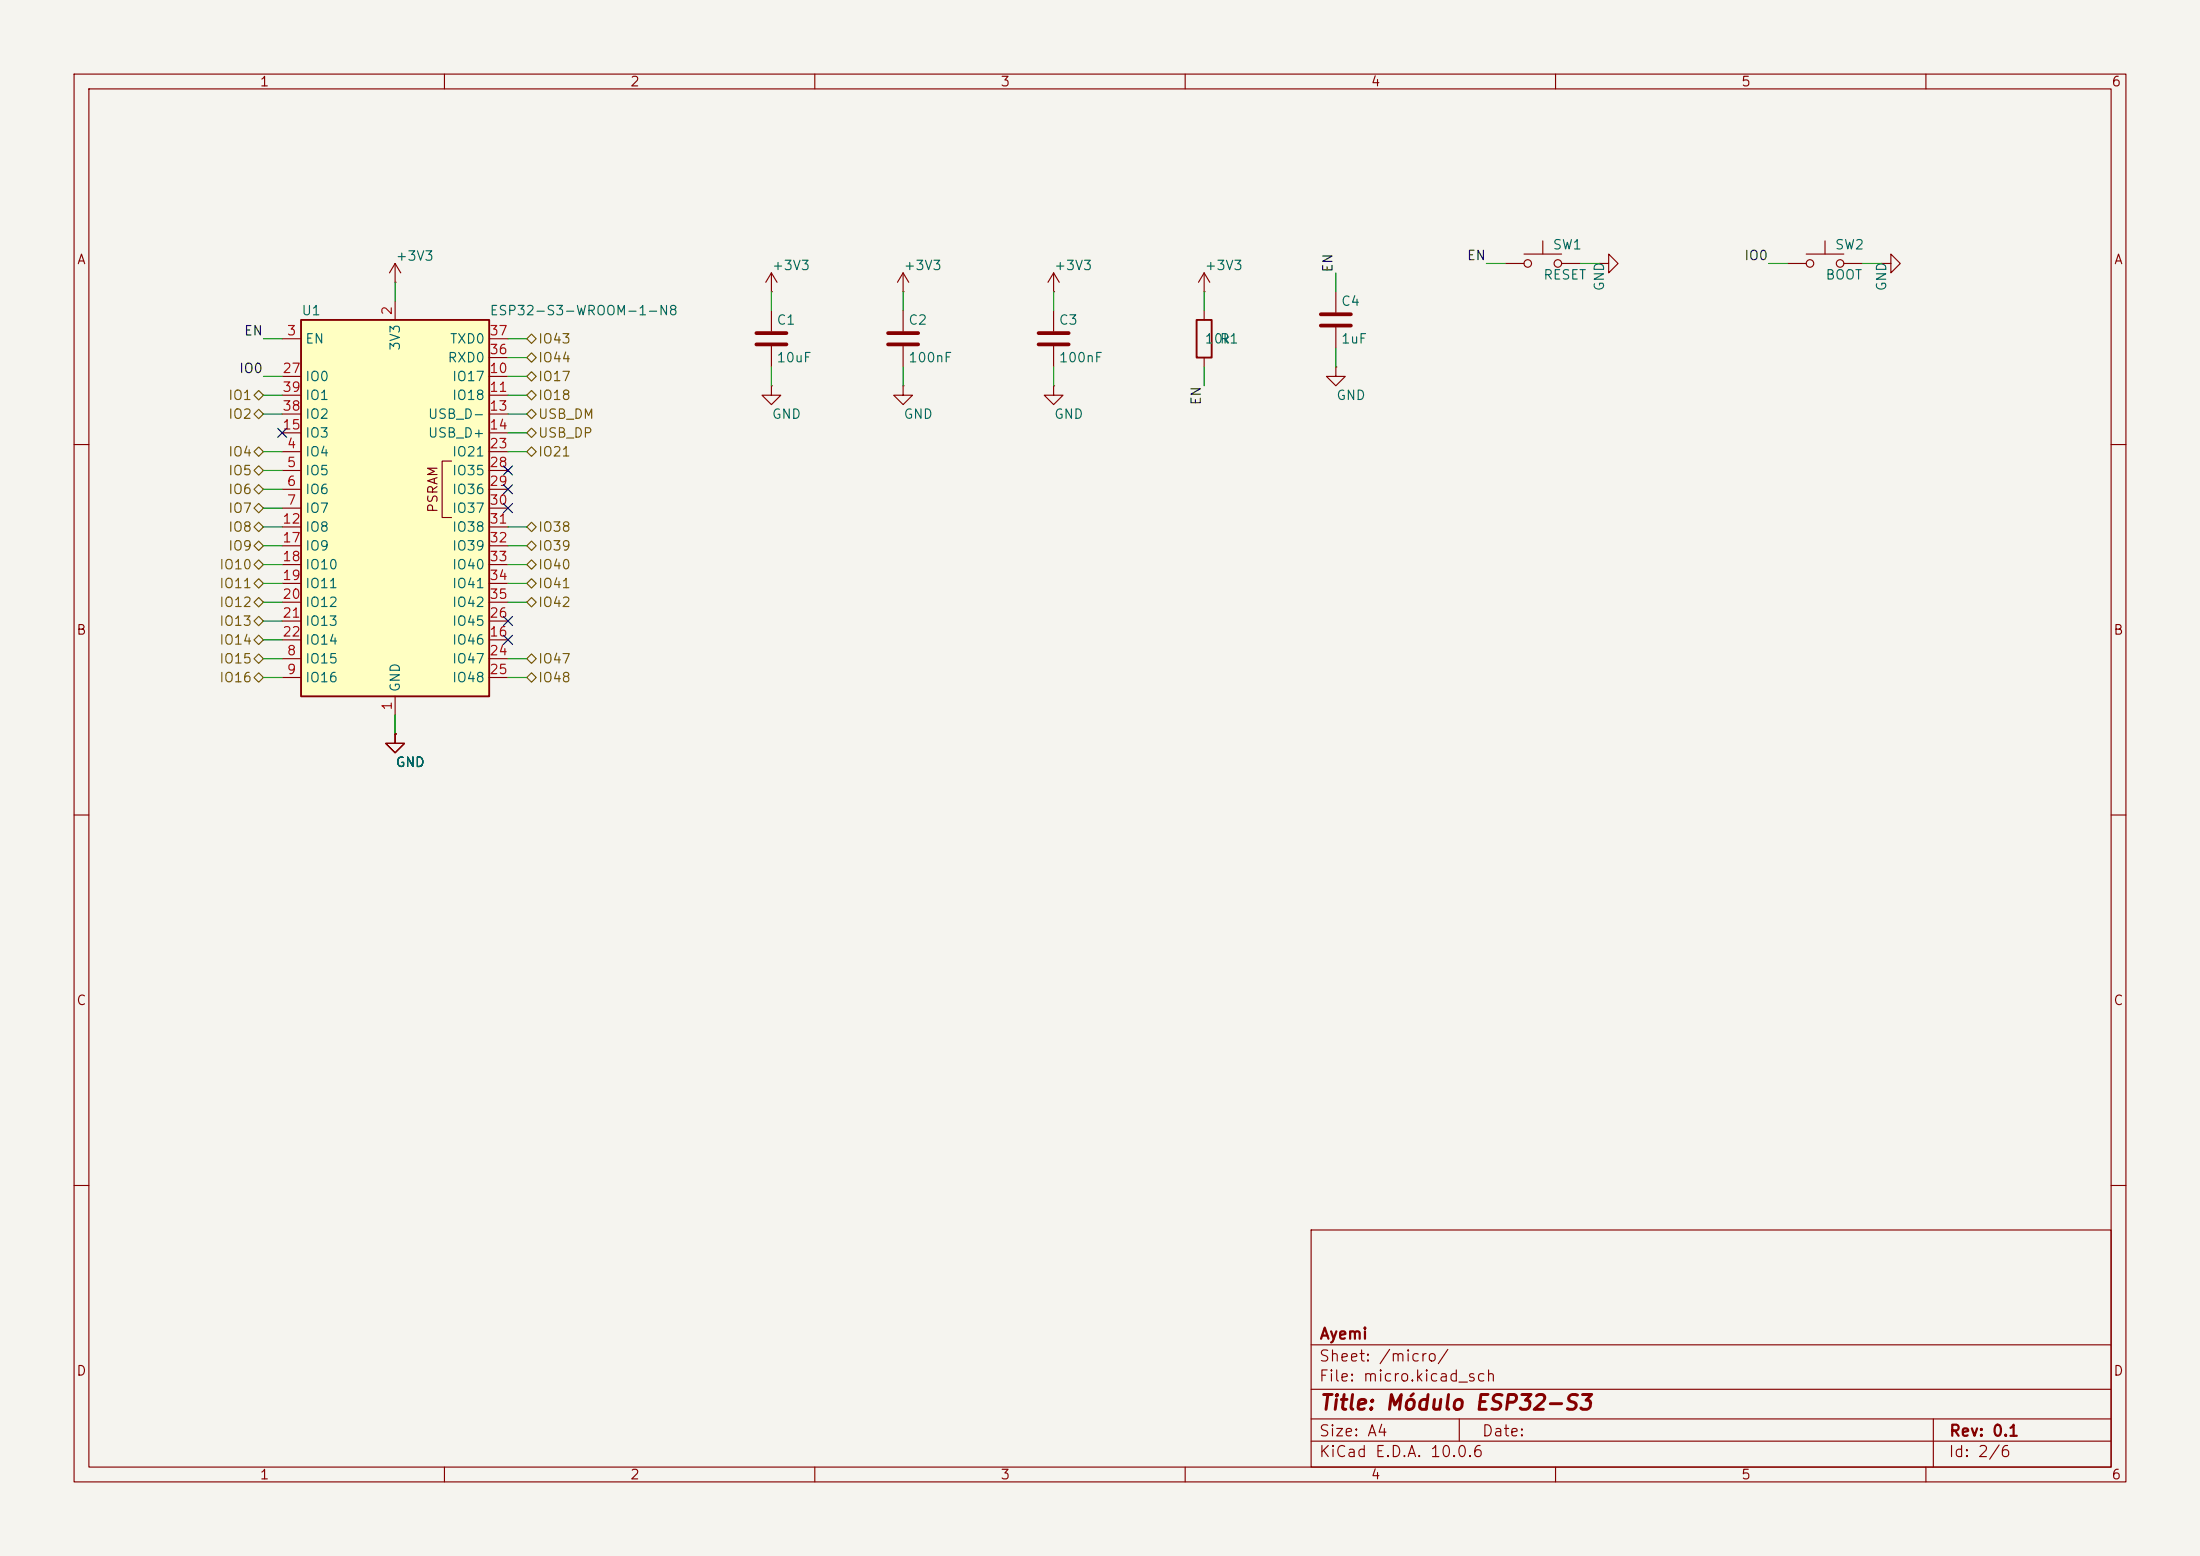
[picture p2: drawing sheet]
(kicad_sch (version 20260306) (generator "eeschema") (generator_version "10.0") (paper "A4") (title_block (title "Módulo ESP32-S3") (company "Ayemi") (rev "0.1")) (lib_symbols (symbol "Device:C" (pin_numbers (hide yes)) (pin_names (offset 0.254)) (exclude_from_sim no) (in_bom yes) (on_board yes) (in_pos_files yes) (duplicate_pin_numbers_are_jumpers no) (property "Reference" "C" (at 0.635 2.54 0) (show_name no) (do_not_autoplace no) (effects (font (size 1.27 1.27)) (justify left))) (property "Value" "C" (at 0.635 -2.54 0) (show_name no) (do_not_autoplace no) (effects (font (size 1.27 1.27)) (justify left))) (property "Footprint" "" (at 0.9652 -3.81 0) (show_name no) (do_not_autoplace no) (hide yes) (effects (font (size 1.27 1.27)))) (property "Datasheet" "" (at 0 0 0) (show_name no) (do_not_autoplace no) (hide yes) (effects (font (size 1.27 1.27)))) (property "Description" "Unpolarized capacitor" (at 0 0 0) (show_name no) (do_not_autoplace no) (hide yes) (effects (font (size 1.27 1.27)))) (property "ki_keywords" "cap capacitor" (at 0 0 0) (show_name no) (do_not_autoplace no) (hide yes) (effects (font (size 1.27 1.27)))) (property "ki_fp_filters" "C_*" (at 0 0 0) (show_name no) (do_not_autoplace no) (hide yes) (effects (font (size 1.27 1.27)))) (symbol "C_0_1" (polyline (pts (xy -2.032 0.762) (xy 2.032 0.762)) (stroke (width 0.508) (type default)) (fill (type none))) (polyline (pts (xy -2.032 -0.762) (xy 2.032 -0.762)) (stroke (width 0.508) (type default)) (fill (type none)))) (symbol "C_1_1" (pin passive line (at 0 3.81 270) (length 2.794) (name "" (effects (font (size 1.27 1.27)))) (number "1" (effects (font (size 1.27 1.27))))) (pin passive line (at 0 -3.81 90) (length 2.794) (name "" (effects (font (size 1.27 1.27)))) (number "2" (effects (font (size 1.27 1.27)))))) (embedded_fonts no)) (symbol "Device:R" (pin_numbers (hide yes)) (pin_names (offset 0)) (exclude_from_sim no) (in_bom yes) (on_board yes) (in_pos_files yes) (duplicate_pin_numbers_are_jumpers no) (property "Reference" "R" (at 2.032 0 90) (show_name no) (do_not_autoplace no) (effects (font (size 1.27 1.27)))) (property "Value" "R" (at 0 0 90) (show_name no) (do_not_autoplace no) (effects (font (size 1.27 1.27)))) (property "Footprint" "" (at -1.778 0 90) (show_name no) (do_not_autoplace no) (hide yes) (effects (font (size 1.27 1.27)))) (property "Datasheet" "" (at 0 0 0) (show_name no) (do_not_autoplace no) (hide yes) (effects (font (size 1.27 1.27)))) (property "Description" "Resistor" (at 0 0 0) (show_name no) (do_not_autoplace no) (hide yes) (effects (font (size 1.27 1.27)))) (property "ki_keywords" "R res resistor" (at 0 0 0) (show_name no) (do_not_autoplace no) (hide yes) (effects (font (size 1.27 1.27)))) (property "ki_fp_filters" "R_*" (at 0 0 0) (show_name no) (do_not_autoplace no) (hide yes) (effects (font (size 1.27 1.27)))) (symbol "R_0_1" (rectangle (start -1.016 -2.54) (end 1.016 2.54) (stroke (width 0.254) (type default)) (fill (type none)))) (symbol "R_1_1" (pin passive line (at 0 3.81 270) (length 1.27) (name "" (effects (font (size 1.27 1.27)))) (number "1" (effects (font (size 1.27 1.27))))) (pin passive line (at 0 -3.81 90) (length 1.27) (name "" (effects (font (size 1.27 1.27)))) (number "2" (effects (font (size 1.27 1.27)))))) (embedded_fonts no)) (symbol "RF_Module:ESP32-S3-WROOM-1" (exclude_from_sim no) (in_bom yes) (on_board yes) (in_pos_files yes) (duplicate_pin_numbers_are_jumpers no) (property "Reference" "U" (at -12.7 26.67 0) (show_name no) (do_not_autoplace no) (effects (font (size 1.27 1.27)))) (property "Value" "ESP32-S3-WROOM-1" (at 12.7 26.67 0) (show_name no) (do_not_autoplace no) (effects (font (size 1.27 1.27)))) (property "Footprint" "RF_Module:ESP32-S3-WROOM-1" (at 0 2.54 0) (show_name no) (do_not_autoplace no) (hide yes) (effects (font (size 1.27 1.27)))) (property "Datasheet" "https://www.espressif.com/sites/default/files/documentation/esp32-s3-wroom-1_wroom-1u_datasheet_en.pdf" (at 0 0 0) (show_name no) (do_not_autoplace no) (hide yes) (effects (font (size 1.27 1.27)))) (property "Description" "RF Module, ESP32-S3 SoC, Wi-Fi 802.11b/g/n, Bluetooth, BLE, 32-bit, 3.3V, onboard antenna, SMD" (at 0 0 0) (show_name no) (do_not_autoplace no) (hide yes) (effects (font (size 1.27 1.27)))) (property "ki_keywords" "RF Radio BT ESP ESP32-S3 Espressif onboard PCB antenna" (at 0 0 0) (show_name no) (do_not_autoplace no) (hide yes) (effects (font (size 1.27 1.27)))) (property "ki_fp_filters" "ESP32?S3?WROOM?1*" (at 0 0 0) (show_name no) (do_not_autoplace no) (hide yes) (effects (font (size 1.27 1.27)))) (symbol "ESP32-S3-WROOM-1_0_0" (rectangle (start -12.7 25.4) (end 12.7 -25.4) (stroke (width 0.254) (type default)) (fill (type background))) (text "PSRAM" (at 5.08 2.54 900) (effects (font (size 1.27 1.27))))) (symbol "ESP32-S3-WROOM-1_0_1" (polyline (pts (xy 7.62 -1.27) (xy 6.35 -1.27) (xy 6.35 6.35) (xy 7.62 6.35)) (stroke (width 0) (type default)) (fill (type none)))) (symbol "ESP32-S3-WROOM-1_1_1" (pin power_in line (at 0 -27.94 90) (length 2.54) (name "GND" (effects (font (size 1.27 1.27)))) (number "1" (effects (font (size 1.27 1.27))))) (pin power_in line (at 0 27.94 270) (length 2.54) (name "3V3" (effects (font (size 1.27 1.27)))) (number "2" (effects (font (size 1.27 1.27))))) (pin input line (at -15.24 22.86 0) (length 2.54) (name "EN" (effects (font (size 1.27 1.27)))) (number "3" (effects (font (size 1.27 1.27))))) (pin bidirectional line (at -15.24 7.62 0) (length 2.54) (name "IO4" (effects (font (size 1.27 1.27)))) (number "4" (effects (font (size 1.27 1.27))))) (pin bidirectional line (at -15.24 5.08 0) (length 2.54) (name "IO5" (effects (font (size 1.27 1.27)))) (number "5" (effects (font (size 1.27 1.27))))) (pin bidirectional line (at -15.24 2.54 0) (length 2.54) (name "IO6" (effects (font (size 1.27 1.27)))) (number "6" (effects (font (size 1.27 1.27))))) (pin bidirectional line (at -15.24 0 0) (length 2.54) (name "IO7" (effects (font (size 1.27 1.27)))) (number "7" (effects (font (size 1.27 1.27))))) (pin bidirectional line (at -15.24 -20.32 0) (length 2.54) (name "IO15" (effects (font (size 1.27 1.27)))) (number "8" (effects (font (size 1.27 1.27))))) (pin bidirectional line (at -15.24 -22.86 0) (length 2.54) (name "IO16" (effects (font (size 1.27 1.27)))) (number "9" (effects (font (size 1.27 1.27))))) (pin bidirectional line (at 15.24 17.78 180) (length 2.54) (name "IO17" (effects (font (size 1.27 1.27)))) (number "10" (effects (font (size 1.27 1.27))))) (pin bidirectional line (at 15.24 15.24 180) (length 2.54) (name "IO18" (effects (font (size 1.27 1.27)))) (number "11" (effects (font (size 1.27 1.27))))) (pin bidirectional line (at -15.24 -2.54 0) (length 2.54) (name "IO8" (effects (font (size 1.27 1.27)))) (number "12" (effects (font (size 1.27 1.27))))) (pin bidirectional line (at 15.24 12.7 180) (length 2.54) (name "USB_D-" (effects (font (size 1.27 1.27)))) (number "13" (effects (font (size 1.27 1.27)))) (alternate "IO19" bidirectional line)) (pin bidirectional line (at 15.24 10.16 180) (length 2.54) (name "USB_D+" (effects (font (size 1.27 1.27)))) (number "14" (effects (font (size 1.27 1.27)))) (alternate "IO20" bidirectional line)) (pin bidirectional line (at -15.24 10.16 0) (length 2.54) (name "IO3" (effects (font (size 1.27 1.27)))) (number "15" (effects (font (size 1.27 1.27))))) (pin bidirectional line (at 15.24 -17.78 180) (length 2.54) (name "IO46" (effects (font (size 1.27 1.27)))) (number "16" (effects (font (size 1.27 1.27))))) (pin bidirectional line (at -15.24 -5.08 0) (length 2.54) (name "IO9" (effects (font (size 1.27 1.27)))) (number "17" (effects (font (size 1.27 1.27))))) (pin bidirectional line (at -15.24 -7.62 0) (length 2.54) (name "IO10" (effects (font (size 1.27 1.27)))) (number "18" (effects (font (size 1.27 1.27))))) (pin bidirectional line (at -15.24 -10.16 0) (length 2.54) (name "IO11" (effects (font (size 1.27 1.27)))) (number "19" (effects (font (size 1.27 1.27))))) (pin bidirectional line (at -15.24 -12.7 0) (length 2.54) (name "IO12" (effects (font (size 1.27 1.27)))) (number "20" (effects (font (size 1.27 1.27))))) (pin bidirectional line (at -15.24 -15.24 0) (length 2.54) (name "IO13" (effects (font (size 1.27 1.27)))) (number "21" (effects (font (size 1.27 1.27))))) (pin bidirectional line (at -15.24 -17.78 0) (length 2.54) (name "IO14" (effects (font (size 1.27 1.27)))) (number "22" (effects (font (size 1.27 1.27))))) (pin bidirectional line (at 15.24 7.62 180) (length 2.54) (name "IO21" (effects (font (size 1.27 1.27)))) (number "23" (effects (font (size 1.27 1.27))))) (pin bidirectional line (at 15.24 -20.32 180) (length 2.54) (name "IO47" (effects (font (size 1.27 1.27)))) (number "24" (effects (font (size 1.27 1.27))))) (pin bidirectional line (at 15.24 -22.86 180) (length 2.54) (name "IO48" (effects (font (size 1.27 1.27)))) (number "25" (effects (font (size 1.27 1.27))))) (pin bidirectional line (at 15.24 -15.24 180) (length 2.54) (name "IO45" (effects (font (size 1.27 1.27)))) (number "26" (effects (font (size 1.27 1.27))))) (pin bidirectional line (at -15.24 17.78 0) (length 2.54) (name "IO0" (effects (font (size 1.27 1.27)))) (number "27" (effects (font (size 1.27 1.27))))) (pin bidirectional line (at 15.24 5.08 180) (length 2.54) (name "IO35" (effects (font (size 1.27 1.27)))) (number "28" (effects (font (size 1.27 1.27))))) (pin bidirectional line (at 15.24 2.54 180) (length 2.54) (name "IO36" (effects (font (size 1.27 1.27)))) (number "29" (effects (font (size 1.27 1.27))))) (pin bidirectional line (at 15.24 0 180) (length 2.54) (name "IO37" (effects (font (size 1.27 1.27)))) (number "30" (effects (font (size 1.27 1.27))))) (pin bidirectional line (at 15.24 -2.54 180) (length 2.54) (name "IO38" (effects (font (size 1.27 1.27)))) (number "31" (effects (font (size 1.27 1.27))))) (pin bidirectional line (at 15.24 -5.08 180) (length 2.54) (name "IO39" (effects (font (size 1.27 1.27)))) (number "32" (effects (font (size 1.27 1.27))))) (pin bidirectional line (at 15.24 -7.62 180) (length 2.54) (name "IO40" (effects (font (size 1.27 1.27)))) (number "33" (effects (font (size 1.27 1.27))))) (pin bidirectional line (at 15.24 -10.16 180) (length 2.54) (name "IO41" (effects (font (size 1.27 1.27)))) (number "34" (effects (font (size 1.27 1.27))))) (pin bidirectional line (at 15.24 -12.7 180) (length 2.54) (name "IO42" (effects (font (size 1.27 1.27)))) (number "35" (effects (font (size 1.27 1.27))))) (pin bidirectional line (at 15.24 20.32 180) (length 2.54) (name "RXD0" (effects (font (size 1.27 1.27)))) (number "36" (effects (font (size 1.27 1.27))))) (pin bidirectional line (at 15.24 22.86 180) (length 2.54) (name "TXD0" (effects (font (size 1.27 1.27)))) (number "37" (effects (font (size 1.27 1.27))))) (pin bidirectional line (at -15.24 12.7 0) (length 2.54) (name "IO2" (effects (font (size 1.27 1.27)))) (number "38" (effects (font (size 1.27 1.27))))) (pin bidirectional line (at -15.24 15.24 0) (length 2.54) (name "IO1" (effects (font (size 1.27 1.27)))) (number "39" (effects (font (size 1.27 1.27))))) (pin passive line (at 0 -27.94 90) (length 2.54) (hide yes) (name "GND" (effects (font (size 1.27 1.27)))) (number "40" (effects (font (size 1.27 1.27))))) (pin passive line (at 0 -27.94 90) (length 2.54) (hide yes) (name "GND" (effects (font (size 1.27 1.27)))) (number "41" (effects (font (size 1.27 1.27)))))) (embedded_fonts no)) (symbol "Switch:SW_Push" (pin_numbers (hide yes)) (pin_names (offset 1.016) (hide yes)) (exclude_from_sim no) (in_bom yes) (on_board yes) (in_pos_files yes) (duplicate_pin_numbers_are_jumpers no) (property "Reference" "SW" (at 1.27 2.54 0) (show_name no) (do_not_autoplace no) (effects (font (size 1.27 1.27)) (justify left))) (property "Value" "SW_Push" (at 0 -1.524 0) (show_name no) (do_not_autoplace no) (effects (font (size 1.27 1.27)))) (property "Footprint" "" (at 0 5.08 0) (show_name no) (do_not_autoplace no) (hide yes) (effects (font (size 1.27 1.27)))) (property "Datasheet" "" (at 0 5.08 0) (show_name no) (do_not_autoplace no) (hide yes) (effects (font (size 1.27 1.27)))) (property "Description" "Push button switch, generic, two pins" (at 0 0 0) (show_name no) (do_not_autoplace no) (hide yes) (effects (font (size 1.27 1.27)))) (property "ki_keywords" "switch normally-open pushbutton push-button" (at 0 0 0) (show_name no) (do_not_autoplace no) (hide yes) (effects (font (size 1.27 1.27)))) (symbol "SW_Push_0_1" (circle (center -2.032 0) (radius 0.508) (stroke (width 0) (type default)) (fill (type none))) (polyline (pts (xy 0 1.27) (xy 0 3.048)) (stroke (width 0) (type default)) (fill (type none))) (circle (center 2.032 0) (radius 0.508) (stroke (width 0) (type default)) (fill (type none))) (polyline (pts (xy 2.54 1.27) (xy -2.54 1.27)) (stroke (width 0) (type default)) (fill (type none))) (pin passive line (at -5.08 0 0) (length 2.54) (name "1" (effects (font (size 1.27 1.27)))) (number "1" (effects (font (size 1.27 1.27))))) (pin passive line (at 5.08 0 180) (length 2.54) (name "2" (effects (font (size 1.27 1.27)))) (number "2" (effects (font (size 1.27 1.27)))))) (embedded_fonts no)) (symbol "power:+3V3" (power global) (pin_numbers (hide yes)) (pin_names (offset 0) (hide yes)) (exclude_from_sim no) (in_bom yes) (on_board yes) (in_pos_files yes) (duplicate_pin_numbers_are_jumpers no) (property "Reference" "#PWR" (at 0 -3.81 0) (show_name no) (do_not_autoplace no) (hide yes) (effects (font (size 1.27 1.27)))) (property "Value" "+3V3" (at 0 3.556 0) (show_name no) (do_not_autoplace no) (effects (font (size 1.27 1.27)))) (property "Footprint" "" (at 0 0 0) (show_name no) (do_not_autoplace no) (hide yes) (effects (font (size 1.27 1.27)))) (property "Datasheet" "" (at 0 0 0) (show_name no) (do_not_autoplace no) (hide yes) (effects (font (size 1.27 1.27)))) (property "Description" "Power symbol creates a global label with name \"+3V3\"" (at 0 0 0) (show_name no) (do_not_autoplace no) (hide yes) (effects (font (size 1.27 1.27)))) (property "ki_keywords" "global power" (at 0 0 0) (show_name no) (do_not_autoplace no) (hide yes) (effects (font (size 1.27 1.27)))) (symbol "+3V3_0_1" (polyline (pts (xy -0.762 1.27) (xy 0 2.54)) (stroke (width 0) (type default)) (fill (type none))) (polyline (pts (xy 0 2.54) (xy 0.762 1.27)) (stroke (width 0) (type default)) (fill (type none))) (polyline (pts (xy 0 0) (xy 0 2.54)) (stroke (width 0) (type default)) (fill (type none)))) (symbol "+3V3_1_1" (pin power_in line (at 0 0 90) (length 0) (name "" (effects (font (size 1.27 1.27)))) (number "1" (effects (font (size 1.27 1.27)))))) (embedded_fonts no)) (symbol "power:GND" (power global) (pin_numbers (hide yes)) (pin_names (offset 0) (hide yes)) (exclude_from_sim no) (in_bom yes) (on_board yes) (in_pos_files yes) (duplicate_pin_numbers_are_jumpers no) (property "Reference" "#PWR" (at 0 -6.35 0) (show_name no) (do_not_autoplace no) (hide yes) (effects (font (size 1.27 1.27)))) (property "Value" "GND" (at 0 -3.81 0) (show_name no) (do_not_autoplace no) (effects (font (size 1.27 1.27)))) (property "Footprint" "" (at 0 0 0) (show_name no) (do_not_autoplace no) (hide yes) (effects (font (size 1.27 1.27)))) (property "Datasheet" "" (at 0 0 0) (show_name no) (do_not_autoplace no) (hide yes) (effects (font (size 1.27 1.27)))) (property "Description" "Power symbol creates a global label with name \"GND\" , ground" (at 0 0 0) (show_name no) (do_not_autoplace no) (hide yes) (effects (font (size 1.27 1.27)))) (property "ki_keywords" "global power" (at 0 0 0) (show_name no) (do_not_autoplace no) (hide yes) (effects (font (size 1.27 1.27)))) (symbol "GND_0_1" (polyline (pts (xy 0 0) (xy 0 -1.27) (xy 1.27 -1.27) (xy 0 -2.54) (xy -1.27 -1.27) (xy 0 -1.27)) (stroke (width 0) (type default)) (fill (type none)))) (symbol "GND_1_1" (pin power_in line (at 0 0 270) (length 0) (name "" (effects (font (size 1.27 1.27)))) (number "1" (effects (font (size 1.27 1.27)))))) (embedded_fonts no))) (symbol (lib_id "RF_Module:ESP32-S3-WROOM-1") (at 53.34 68.58 0) (unit 1) (exclude_from_sim no) (in_bom yes) (on_board yes) (dnp no) (property "Reference" "U1" (at 40.64 41.91 0) (effects (font (size 1.27 1.27)) (justify left))) (property "Value" "ESP32-S3-WROOM-1-N8" (at 66.04 41.91 0) (effects (font (size 1.27 1.27)) (justify left))) (property "Footprint" "ayemi:ESP32-S3-WROOM-1_ayemi" (at 53.34 68.58 0) (effects (font (size 1.27 1.27)) (hide yes))) (property "Datasheet" "https://www.lcsc.com/product-detail/C2913198.html" (at 53.34 68.58 0) (effects (font (size 1.27 1.27)) (hide yes))) (property "LCSC" "C2913198" (at 53.34 68.58 0) (effects (font (size 1.27 1.27)) (hide yes))) (property "Clase" "Extended" (at 53.34 68.58 0) (effects (font (size 1.27 1.27)) (hide yes))) (property "Alternativa" "C2913197" (at 53.34 68.58 0) (effects (font (size 1.27 1.27)) (hide yes))) (property "Justificacion" "Módulo ESP32-S3: ninguno es Basic." (at 53.34 68.58 0) (effects (font (size 1.27 1.27)) (hide yes))) (property "Nota" "Pines 15, 16 y 26 (IO3, IO46, IO45: arranque) y 28 a 30 (IO35 a IO37: PSRAM octal de las variantes R8) sin conexión. Antena de PCB: zona sin cobre." (at 53.34 68.58 0) (effects (font (size 1.27 1.27)) (hide yes))) (pin "1") (pin "2") (pin "3") (pin "4") (pin "5") (pin "6") (pin "7") (pin "8") (pin "9") (pin "10") (pin "11") (pin "12") (pin "13") (pin "14") (pin "15") (pin "16") (pin "17") (pin "18") (pin "19") (pin "20") (pin "21") (pin "22") (pin "23") (pin "24") (pin "25") (pin "26") (pin "27") (pin "28") (pin "29") (pin "30") (pin "31") (pin "32") (pin "33") (pin "34") (pin "35") (pin "36") (pin "37") (pin "38") (pin "39") (pin "40") (pin "41")) (wire (pts (xy 53.34 96.52) (xy 53.34 99.06)) (stroke (width 0) (type default))) (symbol (lib_id "power:GND") (at 53.34 99.06 0) (unit 1) (exclude_from_sim no) (in_bom no) (on_board yes) (dnp no) (property "Reference" "#PWR001" (at 53.34 105.41 0) (effects (font (size 1.27 1.27)) (justify left) (hide yes))) (property "Value" "GND" (at 53.34 102.87 0) (effects (font (size 1.27 1.27)) (justify left))) (pin "1")) (wire (pts (xy 53.34 40.64) (xy 53.34 38.1)) (stroke (width 0) (type default))) (symbol (lib_id "power:+3V3") (at 53.34 38.1 0) (unit 1) (exclude_from_sim no) (in_bom no) (on_board yes) (dnp no) (property "Reference" "#PWR002" (at 53.34 41.91 0) (effects (font (size 1.27 1.27)) (justify left) (hide yes))) (property "Value" "+3V3" (at 53.34 34.544 0) (effects (font (size 1.27 1.27)) (justify left))) (pin "1")) (wire (pts (xy 38.1 45.72) (xy 35.56 45.72)) (stroke (width 0) (type default))) (label "EN" (at 35.56 45.72 180) (effects (font (size 1.27 1.27)) (justify right bottom))) (wire (pts (xy 38.1 60.96) (xy 35.56 60.96)) (stroke (width 0) (type default))) (hierarchical_label "IO4" (shape bidirectional) (at 35.56 60.96 180) (effects (font (size 1.27 1.27)) (justify right))) (wire (pts (xy 38.1 63.5) (xy 35.56 63.5)) (stroke (width 0) (type default))) (hierarchical_label "IO5" (shape bidirectional) (at 35.56 63.5 180) (effects (font (size 1.27 1.27)) (justify right))) (wire (pts (xy 38.1 66.04) (xy 35.56 66.04)) (stroke (width 0) (type default))) (hierarchical_label "IO6" (shape bidirectional) (at 35.56 66.04 180) (effects (font (size 1.27 1.27)) (justify right))) (wire (pts (xy 38.1 68.58) (xy 35.56 68.58)) (stroke (width 0) (type default))) (hierarchical_label "IO7" (shape bidirectional) (at 35.56 68.58 180) (effects (font (size 1.27 1.27)) (justify right))) (wire (pts (xy 38.1 88.9) (xy 35.56 88.9)) (stroke (width 0) (type default))) (hierarchical_label "IO15" (shape bidirectional) (at 35.56 88.9 180) (effects (font (size 1.27 1.27)) (justify right))) (wire (pts (xy 38.1 91.44) (xy 35.56 91.44)) (stroke (width 0) (type default))) (hierarchical_label "IO16" (shape bidirectional) (at 35.56 91.44 180) (effects (font (size 1.27 1.27)) (justify right))) (wire (pts (xy 68.58 50.8) (xy 71.12 50.8)) (stroke (width 0) (type default))) (hierarchical_label "IO17" (shape bidirectional) (at 71.12 50.8 0) (effects (font (size 1.27 1.27)) (justify left))) (wire (pts (xy 68.58 53.34) (xy 71.12 53.34)) (stroke (width 0) (type default))) (hierarchical_label "IO18" (shape bidirectional) (at 71.12 53.34 0) (effects (font (size 1.27 1.27)) (justify left))) (wire (pts (xy 38.1 71.12) (xy 35.56 71.12)) (stroke (width 0) (type default))) (hierarchical_label "IO8" (shape bidirectional) (at 35.56 71.12 180) (effects (font (size 1.27 1.27)) (justify right))) (wire (pts (xy 68.58 55.88) (xy 71.12 55.88)) (stroke (width 0) (type default))) (hierarchical_label "USB_DM" (shape bidirectional) (at 71.12 55.88 0) (effects (font (size 1.27 1.27)) (justify left))) (wire (pts (xy 68.58 58.42) (xy 71.12 58.42)) (stroke (width 0) (type default))) (hierarchical_label "USB_DP" (shape bidirectional) (at 71.12 58.42 0) (effects (font (size 1.27 1.27)) (justify left))) (no_connect (at 38.1 58.42)) (no_connect (at 68.58 86.36)) (wire (pts (xy 38.1 73.66) (xy 35.56 73.66)) (stroke (width 0) (type default))) (hierarchical_label "IO9" (shape bidirectional) (at 35.56 73.66 180) (effects (font (size 1.27 1.27)) (justify right))) (wire (pts (xy 38.1 76.2) (xy 35.56 76.2)) (stroke (width 0) (type default))) (hierarchical_label "IO10" (shape bidirectional) (at 35.56 76.2 180) (effects (font (size 1.27 1.27)) (justify right))) (wire (pts (xy 38.1 78.74) (xy 35.56 78.74)) (stroke (width 0) (type default))) (hierarchical_label "IO11" (shape bidirectional) (at 35.56 78.74 180) (effects (font (size 1.27 1.27)) (justify right))) (wire (pts (xy 38.1 81.28) (xy 35.56 81.28)) (stroke (width 0) (type default))) (hierarchical_label "IO12" (shape bidirectional) (at 35.56 81.28 180) (effects (font (size 1.27 1.27)) (justify right))) (wire (pts (xy 38.1 83.82) (xy 35.56 83.82)) (stroke (width 0) (type default))) (hierarchical_label "IO13" (shape bidirectional) (at 35.56 83.82 180) (effects (font (size 1.27 1.27)) (justify right))) (wire (pts (xy 38.1 86.36) (xy 35.56 86.36)) (stroke (width 0) (type default))) (hierarchical_label "IO14" (shape bidirectional) (at 35.56 86.36 180) (effects (font (size 1.27 1.27)) (justify right))) (wire (pts (xy 68.58 60.96) (xy 71.12 60.96)) (stroke (width 0) (type default))) (hierarchical_label "IO21" (shape bidirectional) (at 71.12 60.96 0) (effects (font (size 1.27 1.27)) (justify left))) (wire (pts (xy 68.58 88.9) (xy 71.12 88.9)) (stroke (width 0) (type default))) (hierarchical_label "IO47" (shape bidirectional) (at 71.12 88.9 0) (effects (font (size 1.27 1.27)) (justify left))) (wire (pts (xy 68.58 91.44) (xy 71.12 91.44)) (stroke (width 0) (type default))) (hierarchical_label "IO48" (shape bidirectional) (at 71.12 91.44 0) (effects (font (size 1.27 1.27)) (justify left))) (no_connect (at 68.58 83.82)) (wire (pts (xy 38.1 50.8) (xy 35.56 50.8)) (stroke (width 0) (type default))) (label "IO0" (at 35.56 50.8 180) (effects (font (size 1.27 1.27)) (justify right bottom))) (no_connect (at 68.58 63.5)) (no_connect (at 68.58 66.04)) (no_connect (at 68.58 68.58)) (wire (pts (xy 68.58 71.12) (xy 71.12 71.12)) (stroke (width 0) (type default))) (hierarchical_label "IO38" (shape bidirectional) (at 71.12 71.12 0) (effects (font (size 1.27 1.27)) (justify left))) (wire (pts (xy 68.58 73.66) (xy 71.12 73.66)) (stroke (width 0) (type default))) (hierarchical_label "IO39" (shape bidirectional) (at 71.12 73.66 0) (effects (font (size 1.27 1.27)) (justify left))) (wire (pts (xy 68.58 76.2) (xy 71.12 76.2)) (stroke (width 0) (type default))) (hierarchical_label "IO40" (shape bidirectional) (at 71.12 76.2 0) (effects (font (size 1.27 1.27)) (justify left))) (wire (pts (xy 68.58 78.74) (xy 71.12 78.74)) (stroke (width 0) (type default))) (hierarchical_label "IO41" (shape bidirectional) (at 71.12 78.74 0) (effects (font (size 1.27 1.27)) (justify left))) (wire (pts (xy 68.58 81.28) (xy 71.12 81.28)) (stroke (width 0) (type default))) (hierarchical_label "IO42" (shape bidirectional) (at 71.12 81.28 0) (effects (font (size 1.27 1.27)) (justify left))) (wire (pts (xy 68.58 48.26) (xy 71.12 48.26)) (stroke (width 0) (type default))) (hierarchical_label "IO44" (shape bidirectional) (at 71.12 48.26 0) (effects (font (size 1.27 1.27)) (justify left))) (wire (pts (xy 68.58 45.72) (xy 71.12 45.72)) (stroke (width 0) (type default))) (hierarchical_label "IO43" (shape bidirectional) (at 71.12 45.72 0) (effects (font (size 1.27 1.27)) (justify left))) (wire (pts (xy 38.1 55.88) (xy 35.56 55.88)) (stroke (width 0) (type default))) (hierarchical_label "IO2" (shape bidirectional) (at 35.56 55.88 180) (effects (font (size 1.27 1.27)) (justify right))) (wire (pts (xy 38.1 53.34) (xy 35.56 53.34)) (stroke (width 0) (type default))) (hierarchical_label "IO1" (shape bidirectional) (at 35.56 53.34 180) (effects (font (size 1.27 1.27)) (justify right))) (wire (pts (xy 53.34 96.52) (xy 53.34 99.06)) (stroke (width 0) (type default))) (symbol (lib_id "power:GND") (at 53.34 99.06 0) (unit 1) (exclude_from_sim no) (in_bom no) (on_board yes) (dnp no) (property "Reference" "#PWR003" (at 53.34 105.41 0) (effects (font (size 1.27 1.27)) (justify left) (hide yes))) (property "Value" "GND" (at 53.34 102.87 0) (effects (font (size 1.27 1.27)) (justify left))) (pin "1")) (wire (pts (xy 53.34 96.52) (xy 53.34 99.06)) (stroke (width 0) (type default))) (symbol (lib_id "power:GND") (at 53.34 99.06 0) (unit 1) (exclude_from_sim no) (in_bom no) (on_board yes) (dnp no) (property "Reference" "#PWR004" (at 53.34 105.41 0) (effects (font (size 1.27 1.27)) (justify left) (hide yes))) (property "Value" "GND" (at 53.34 102.87 0) (effects (font (size 1.27 1.27)) (justify left))) (pin "1")) (symbol (lib_id "Device:C") (at 104.14 45.72 0) (unit 1) (exclude_from_sim no) (in_bom yes) (on_board yes) (dnp no) (property "Reference" "C1" (at 104.775 43.18 0) (effects (font (size 1.27 1.27)) (justify left))) (property "Value" "10uF" (at 104.775 48.26 0) (effects (font (size 1.27 1.27)) (justify left))) (property "Footprint" "Capacitor_SMD:C_0603_1608Metric" (at 104.14 45.72 0) (effects (font (size 1.27 1.27)) (hide yes))) (property "Datasheet" "https://www.lcsc.com/product-detail/C19702.html" (at 104.14 45.72 0) (effects (font (size 1.27 1.27)) (hide yes))) (property "LCSC" "C19702" (at 104.14 45.72 0) (effects (font (size 1.27 1.27)) (hide yes))) (property "Clase" "Basic" (at 104.14 45.72 0) (effects (font (size 1.27 1.27)) (hide yes))) (property "Alternativa" "C380314" (at 104.14 45.72 0) (effects (font (size 1.27 1.27)) (hide yes))) (property "Nota" "Bulk junto al módulo." (at 104.14 45.72 0) (effects (font (size 1.27 1.27)) (hide yes))) (pin "1") (pin "2")) (wire (pts (xy 104.14 41.91) (xy 104.14 39.37)) (stroke (width 0) (type default))) (symbol (lib_id "power:+3V3") (at 104.14 39.37 0) (unit 1) (exclude_from_sim no) (in_bom no) (on_board yes) (dnp no) (property "Reference" "#PWR005" (at 104.14 43.18 0) (effects (font (size 1.27 1.27)) (justify left) (hide yes))) (property "Value" "+3V3" (at 104.14 35.814 0) (effects (font (size 1.27 1.27)) (justify left))) (pin "1")) (wire (pts (xy 104.14 49.53) (xy 104.14 52.07)) (stroke (width 0) (type default))) (symbol (lib_id "power:GND") (at 104.14 52.07 0) (unit 1) (exclude_from_sim no) (in_bom no) (on_board yes) (dnp no) (property "Reference" "#PWR006" (at 104.14 58.42 0) (effects (font (size 1.27 1.27)) (justify left) (hide yes))) (property "Value" "GND" (at 104.14 55.88 0) (effects (font (size 1.27 1.27)) (justify left))) (pin "1")) (symbol (lib_id "Device:C") (at 121.92 45.72 0) (unit 1) (exclude_from_sim no) (in_bom yes) (on_board yes) (dnp no) (property "Reference" "C2" (at 122.555 43.18 0) (effects (font (size 1.27 1.27)) (justify left))) (property "Value" "100nF" (at 122.555 48.26 0) (effects (font (size 1.27 1.27)) (justify left))) (property "Footprint" "Capacitor_SMD:C_0603_1608Metric" (at 121.92 45.72 0) (effects (font (size 1.27 1.27)) (hide yes))) (property "Datasheet" "https://www.lcsc.com/product-detail/C14663.html" (at 121.92 45.72 0) (effects (font (size 1.27 1.27)) (hide yes))) (property "LCSC" "C14663" (at 121.92 45.72 0) (effects (font (size 1.27 1.27)) (hide yes))) (property "Clase" "Basic" (at 121.92 45.72 0) (effects (font (size 1.27 1.27)) (hide yes))) (property "Alternativa" "C91183" (at 121.92 45.72 0) (effects (font (size 1.27 1.27)) (hide yes))) (property "Nota" "Desacoplo junto al pin 2." (at 121.92 45.72 0) (effects (font (size 1.27 1.27)) (hide yes))) (pin "1") (pin "2")) (wire (pts (xy 121.92 41.91) (xy 121.92 39.37)) (stroke (width 0) (type default))) (symbol (lib_id "power:+3V3") (at 121.92 39.37 0) (unit 1) (exclude_from_sim no) (in_bom no) (on_board yes) (dnp no) (property "Reference" "#PWR007" (at 121.92 43.18 0) (effects (font (size 1.27 1.27)) (justify left) (hide yes))) (property "Value" "+3V3" (at 121.92 35.814 0) (effects (font (size 1.27 1.27)) (justify left))) (pin "1")) (wire (pts (xy 121.92 49.53) (xy 121.92 52.07)) (stroke (width 0) (type default))) (symbol (lib_id "power:GND") (at 121.92 52.07 0) (unit 1) (exclude_from_sim no) (in_bom no) (on_board yes) (dnp no) (property "Reference" "#PWR008" (at 121.92 58.42 0) (effects (font (size 1.27 1.27)) (justify left) (hide yes))) (property "Value" "GND" (at 121.92 55.88 0) (effects (font (size 1.27 1.27)) (justify left))) (pin "1")) (symbol (lib_id "Device:C") (at 142.24 45.72 0) (unit 1) (exclude_from_sim no) (in_bom yes) (on_board yes) (dnp no) (property "Reference" "C3" (at 142.875 43.18 0) (effects (font (size 1.27 1.27)) (justify left))) (property "Value" "100nF" (at 142.875 48.26 0) (effects (font (size 1.27 1.27)) (justify left))) (property "Footprint" "Capacitor_SMD:C_0603_1608Metric" (at 142.24 45.72 0) (effects (font (size 1.27 1.27)) (hide yes))) (property "Datasheet" "https://www.lcsc.com/product-detail/C14663.html" (at 142.24 45.72 0) (effects (font (size 1.27 1.27)) (hide yes))) (property "LCSC" "C14663" (at 142.24 45.72 0) (effects (font (size 1.27 1.27)) (hide yes))) (property "Clase" "Basic" (at 142.24 45.72 0) (effects (font (size 1.27 1.27)) (hide yes))) (property "Alternativa" "C91183" (at 142.24 45.72 0) (effects (font (size 1.27 1.27)) (hide yes))) (property "Nota" "Desacoplo adicional junto al módulo." (at 142.24 45.72 0) (effects (font (size 1.27 1.27)) (hide yes))) (pin "1") (pin "2")) (wire (pts (xy 142.24 41.91) (xy 142.24 39.37)) (stroke (width 0) (type default))) (symbol (lib_id "power:+3V3") (at 142.24 39.37 0) (unit 1) (exclude_from_sim no) (in_bom no) (on_board yes) (dnp no) (property "Reference" "#PWR009" (at 142.24 43.18 0) (effects (font (size 1.27 1.27)) (justify left) (hide yes))) (property "Value" "+3V3" (at 142.24 35.814 0) (effects (font (size 1.27 1.27)) (justify left))) (pin "1")) (wire (pts (xy 142.24 49.53) (xy 142.24 52.07)) (stroke (width 0) (type default))) (symbol (lib_id "power:GND") (at 142.24 52.07 0) (unit 1) (exclude_from_sim no) (in_bom no) (on_board yes) (dnp no) (property "Reference" "#PWR010" (at 142.24 58.42 0) (effects (font (size 1.27 1.27)) (justify left) (hide yes))) (property "Value" "GND" (at 142.24 55.88 0) (effects (font (size 1.27 1.27)) (justify left))) (pin "1")) (symbol (lib_id "Device:R") (at 162.56 45.72 0) (unit 1) (exclude_from_sim no) (in_bom yes) (on_board yes) (dnp no) (property "Reference" "R1" (at 164.592 45.72 0) (effects (font (size 1.27 1.27)) (justify left))) (property "Value" "10k" (at 162.56 45.72 0) (effects (font (size 1.27 1.27)) (justify left))) (property "Footprint" "Resistor_SMD:R_0603_1608Metric" (at 162.56 45.72 0) (effects (font (size 1.27 1.27)) (hide yes))) (property "Datasheet" "https://www.lcsc.com/product-detail/C25804.html" (at 162.56 45.72 0) (effects (font (size 1.27 1.27)) (hide yes))) (property "LCSC" "C25804" (at 162.56 45.72 0) (effects (font (size 1.27 1.27)) (hide yes))) (property "Clase" "Basic" (at 162.56 45.72 0) (effects (font (size 1.27 1.27)) (hide yes))) (property "Alternativa" "C98220" (at 162.56 45.72 0) (effects (font (size 1.27 1.27)) (hide yes))) (property "Nota" "Pull-up de EN; con C4 forma el RC de arranque: 10 kΩ x 1 uF = 10 ms." (at 162.56 45.72 0) (effects (font (size 1.27 1.27)) (hide yes))) (pin "1") (pin "2")) (wire (pts (xy 162.56 41.91) (xy 162.56 39.37)) (stroke (width 0) (type default))) (symbol (lib_id "power:+3V3") (at 162.56 39.37 0) (unit 1) (exclude_from_sim no) (in_bom no) (on_board yes) (dnp no) (property "Reference" "#PWR011" (at 162.56 43.18 0) (effects (font (size 1.27 1.27)) (justify left) (hide yes))) (property "Value" "+3V3" (at 162.56 35.814 0) (effects (font (size 1.27 1.27)) (justify left))) (pin "1")) (wire (pts (xy 162.56 49.53) (xy 162.56 52.07)) (stroke (width 0) (type default))) (label "EN" (at 162.56 52.07 270) (effects (font (size 1.27 1.27)) (justify right bottom))) (symbol (lib_id "Device:C") (at 180.34 43.18 0) (unit 1) (exclude_from_sim no) (in_bom yes) (on_board yes) (dnp no) (property "Reference" "C4" (at 180.975 40.64 0) (effects (font (size 1.27 1.27)) (justify left))) (property "Value" "1uF" (at 180.975 45.72 0) (effects (font (size 1.27 1.27)) (justify left))) (property "Footprint" "Capacitor_SMD:C_0603_1608Metric" (at 180.34 43.18 0) (effects (font (size 1.27 1.27)) (hide yes))) (property "Datasheet" "https://www.lcsc.com/product-detail/C15849.html" (at 180.34 43.18 0) (effects (font (size 1.27 1.27)) (hide yes))) (property "LCSC" "C15849" (at 180.34 43.18 0) (effects (font (size 1.27 1.27)) (hide yes))) (property "Clase" "Basic" (at 180.34 43.18 0) (effects (font (size 1.27 1.27)) (hide yes))) (property "Alternativa" "C106214" (at 180.34 43.18 0) (effects (font (size 1.27 1.27)) (hide yes))) (pin "1") (pin "2")) (wire (pts (xy 180.34 39.37) (xy 180.34 36.83)) (stroke (width 0) (type default))) (label "EN" (at 180.34 36.83 90) (effects (font (size 1.27 1.27)) (justify left bottom))) (wire (pts (xy 180.34 46.99) (xy 180.34 49.53)) (stroke (width 0) (type default))) (symbol (lib_id "power:GND") (at 180.34 49.53 0) (unit 1) (exclude_from_sim no) (in_bom no) (on_board yes) (dnp no) (property "Reference" "#PWR012" (at 180.34 55.88 0) (effects (font (size 1.27 1.27)) (justify left) (hide yes))) (property "Value" "GND" (at 180.34 53.34 0) (effects (font (size 1.27 1.27)) (justify left))) (pin "1")) (symbol (lib_id "Switch:SW_Push") (at 208.28 35.56 0) (unit 1) (exclude_from_sim no) (in_bom yes) (on_board yes) (dnp no) (property "Reference" "SW1" (at 209.55 33.02 0) (effects (font (size 1.27 1.27)) (justify left))) (property "Value" "RESET" (at 208.28 37.084 0) (effects (font (size 1.27 1.27)) (justify left))) (property "Footprint" "Button_Switch_SMD:SW_Push_1TS009xxxx-xxxx-xxxx_6x6x5mm" (at 208.28 35.56 0) (effects (font (size 1.27 1.27)) (hide yes))) (property "Datasheet" "https://www.lcsc.com/product-detail/C319409.html" (at 208.28 35.56 0) (effects (font (size 1.27 1.27)) (hide yes))) (property "LCSC" "C319409" (at 208.28 35.56 0) (effects (font (size 1.27 1.27)) (hide yes))) (property "Clase" "Extended" (at 208.28 35.56 0) (effects (font (size 1.27 1.27)) (hide yes))) (property "Alternativa" "C255813" (at 208.28 35.56 0) (effects (font (size 1.27 1.27)) (hide yes))) (property "Justificacion" "Pulsador táctil SMD de 6x6 mm: el único Basic mide 5.1x5.1 mm, bajo el mínimo del requisito 4.2." (at 208.28 35.56 0) (effects (font (size 1.27 1.27)) (hide yes))) (pin "1") (pin "2")) (wire (pts (xy 203.2 35.56) (xy 200.66 35.56)) (stroke (width 0) (type default))) (label "EN" (at 200.66 35.56 180) (effects (font (size 1.27 1.27)) (justify right bottom))) (wire (pts (xy 213.36 35.56) (xy 215.9 35.56)) (stroke (width 0) (type default))) (symbol (lib_id "power:GND") (at 215.9 35.56 90) (unit 1) (exclude_from_sim no) (in_bom no) (on_board yes) (dnp no) (property "Reference" "#PWR013" (at 215.9 41.91 0) (effects (font (size 1.27 1.27)) (justify left) (hide yes))) (property "Value" "GND" (at 215.9 39.37 0) (effects (font (size 1.27 1.27)) (justify left))) (pin "1")) (symbol (lib_id "Switch:SW_Push") (at 246.38 35.56 0) (unit 1) (exclude_from_sim no) (in_bom yes) (on_board yes) (dnp no) (property "Reference" "SW2" (at 247.65 33.02 0) (effects (font (size 1.27 1.27)) (justify left))) (property "Value" "BOOT" (at 246.38 37.084 0) (effects (font (size 1.27 1.27)) (justify left))) (property "Footprint" "Button_Switch_SMD:SW_Push_1TS009xxxx-xxxx-xxxx_6x6x5mm" (at 246.38 35.56 0) (effects (font (size 1.27 1.27)) (hide yes))) (property "Datasheet" "https://www.lcsc.com/product-detail/C319409.html" (at 246.38 35.56 0) (effects (font (size 1.27 1.27)) (hide yes))) (property "LCSC" "C319409" (at 246.38 35.56 0) (effects (font (size 1.27 1.27)) (hide yes))) (property "Clase" "Extended" (at 246.38 35.56 0) (effects (font (size 1.27 1.27)) (hide yes))) (property "Alternativa" "C255813" (at 246.38 35.56 0) (effects (font (size 1.27 1.27)) (hide yes))) (property "Justificacion" "Pulsador táctil SMD de 6x6 mm: el único Basic mide 5.1x5.1 mm, bajo el mínimo del requisito 4.2." (at 246.38 35.56 0) (effects (font (size 1.27 1.27)) (hide yes))) (property "Nota" "BOOT (IO0 a GND) para entrar al cargador." (at 246.38 35.56 0) (effects (font (size 1.27 1.27)) (hide yes))) (pin "1") (pin "2")) (wire (pts (xy 241.3 35.56) (xy 238.76 35.56)) (stroke (width 0) (type default))) (label "IO0" (at 238.76 35.56 180) (effects (font (size 1.27 1.27)) (justify right bottom))) (wire (pts (xy 251.46 35.56) (xy 254 35.56)) (stroke (width 0) (type default))) (symbol (lib_id "power:GND") (at 254 35.56 90) (unit 1) (exclude_from_sim no) (in_bom no) (on_board yes) (dnp no) (property "Reference" "#PWR014" (at 254 41.91 0) (effects (font (size 1.27 1.27)) (justify left) (hide yes))) (property "Value" "GND" (at 254 39.37 0) (effects (font (size 1.27 1.27)) (justify left))) (pin "1")) (sheet_instances (path "" (page "1"))))
